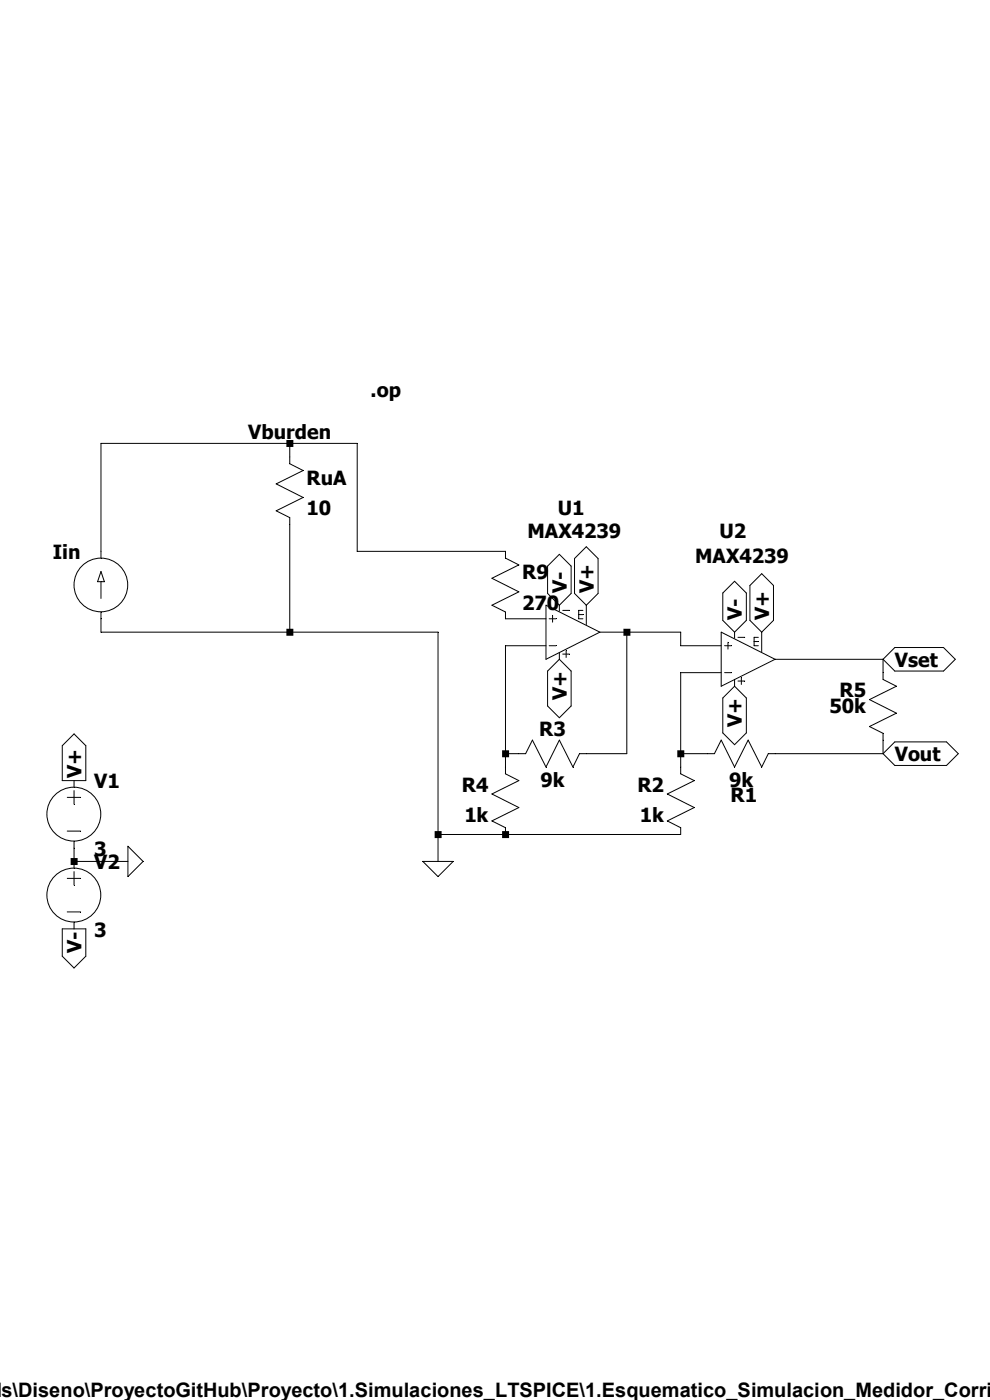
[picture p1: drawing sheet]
<svg xmlns="http://www.w3.org/2000/svg" width="210mm" height="297mm" viewBox="0 0 210 297" stroke-linecap="round" stroke-linejoin="round" font-family="sans-serif">
<g fill="none" stroke="#000" stroke-width=".21">
<path d="M61.5 94.1v4.3l2.8 1.4-5.7 2.9 5.7 2.8-5.7 2.9 2.9 1.4v24.3M21.4 118.4v-24.3h54.4v22.9h31.4v1.4l2.9 1.4-5.7 2.9 5.7 2.9-5.7 2.8 2.8 1.4v1.5h8.6M124.4 116l2.5 2.5v7.4l-2.5 2.5-2.5-2.5v-7.4zM21.4 121.2l.7 2.2h-1.4zM21.4 123.4v3.6M21.4 129.8v4.3h71.5v48.7M115.8 128.4l11.5 5.7-11.5 5.8zM115.8 137h-8.6v27.2l2.9 1.4-5.7 2.8 5.7 2.9-5.7 2.9 2.8 1.4v1.4M116.2 120.1l2.5-2.5 2.5 2.5v5.8l-2.5 2.5-2.5-2.5zM116.5 131.3h1.4M116.5 137h1.4M117.2 130.6v1.4"/>
<path d="M118.7 128.4v1.3M118.7 138.4v1.5M118.7 139.9l2.5 2.5v7.4l-2.5 2.5-2.5-2.5v-7.4zM119.4 129.5h1.4M119.4 138.8h1.4M120.1 138v1.5M122.8 130.4h.9M123.7 129.5h-.9v1.8h.9M124.4 128.4v4.1M127.3 134.1h17.1v2.9h8.6M133 134.1v25.8h-10.1l-1.4 2.8-2.8-5.7-2.9 5.7-2.9-5.7-1.4 2.9h-4.3M153 134.1l11.4 5.8-11.4 5.7z"/>
<path d="M153.3 125.8l2.5-2.5 2.5 2.5v5.8l-2.5 2.5-2.5-2.5zM153.7 137h1.5M154.4 136.3v1.4M155.8 134.1v1.3M156.5 135.2h1.5M160 136.1h.9M160.9 135.2h-.9v1.8h.9M161.6 134.1v4.2M161.6 121.7l2.5 2.5v7.4l-2.5 2.5-2.5-2.5v-7.4zM164.4 139.9h22.9M187.3 139.9v4.2l2.9 1.5-5.8 2.8 5.8 2.9-5.8 2.8 2.9 1.5v4.3M189.8 137.4h10.4l2.4 2.5-2.4 2.5h-10.4l-2.5-2.5z"/>
<path d="M15.7 155.7l2.5 2.5v7.4h-5v-7.4zM144.4 159.9h7.2l1.4-2.9 2.8 5.7 2.9-5.7 2.9 5.7 1.4-2.8h24.3M153 142.7h-8.6v21.5l2.9 1.4-5.7 2.8 5.7 2.9-5.7 2.9 2.8 1.4v1.4h-51.5M153.7 142.7h1.5M155.8 144.1v1.5M155.8 145.6l2.5 2.5v7.4l-2.5 2.5-2.5-2.5v-7.4zM156.5 144.5h1.5M157.3 143.8v1.4M189.8 157.4h11l2.5 2.5-2.5 2.5h-11l-2.5-2.5zM14.3 169.2h2.8M14.3 176.3h2.8M15.7 165.6v1.4"/>
<path d="M15.7 167.7v2.9M15.7 178.5v5.7M27.1 179.5l3.3 3.3-3.3 3.2zM13.2 197.1h5v5.8l-2.5 2.5-2.5-2.5zM14.3 186.4h2.8M14.3 193.5h2.8M15.7 184.9v2.8M15.7 195.6v1.5M15.7 182.8h11.4M89.7 182.8h6.4l-3.2 3.2z"/>
<circle cx="21.4" cy="124.1" r="5.7"/>
<circle cx="15.7" cy="172.7" r="5.7"/>
<circle cx="15.7" cy="189.9" r="5.7"/>
</g>
<g fill="#000">
<path d="M92.2 176.3h1.5v1.5h-1.5zM106.5 159.2h1.5v1.5h-1.5zM106.5 176.3h1.5v1.5h-1.5zM132.2 133.4h1.5v1.5h-1.5zM143.7 159.2h1.5v1.5h-1.5z" fill-rule="evenodd"/>
<path d="M15 182h1.5v1.5h-1.5zM60.7 93.3h1.5v1.5h-1.5zM60.7 133.4h1.5v1.5h-1.5z" fill-rule="evenodd"/>
</g>
<text font-size="4.2" x=".3" y="296.3">s\Diseno\ProyectoGitHub\Proyecto\1.Simulaciones_LTSPICE\1.Esquematico_Simulacion_Medidor_Corrie</text>
<g font-size="4.1">
<text x="78.6" y="84.3">.op</text>
<text x="52.7" y="93.2">Vburden</text>
<text x="65" y="102.9">RuA</text>
<text x="65" y="109.3">10</text>
<text x="118.3" y="109.3">U1</text>
<text x="11.2" y="118.6">Iin</text>
<text x="111.9" y="114.1">MAX4239</text>
<text x="147.4" y="119.5">MAX4239</text>
<text x="152.6" y="114.1">U2</text>
<text x="110.8" y="122.9">R9</text>
<text x="120.2" y="125.9" transform="rotate(-90 120.2 125.9)">V-</text>
<text x="125.9" y="125.9" transform="rotate(-90 125.9 125.9)">V+</text>
<text x="110.8" y="129.3">270</text>
<text x="157.4" y="131.6" transform="rotate(-90 157.4 131.6)">V-</text>
<text x="163.2" y="131.6" transform="rotate(-90 163.2 131.6)">V+</text>
<text x="189.8" y="141.5">Vset</text>
<text x="120.2" y="148.5" transform="rotate(-90 120.2 148.5)">V+</text>
<text x="178.1" y="148">R5</text>
<text x="157.4" y="154.3" transform="rotate(-90 157.4 154.3)">V+</text>
<text x="176" y="151.3">50k</text>
<text x="114.4" y="156.2">R3</text>
<text x="189.8" y="161.5">Vout</text>
<text x="17.3" y="165.1" transform="rotate(-90 17.3 165.1)">V+</text>
<text x="20" y="167.3">V1</text>
<text x="98" y="168">R4</text>
<text x="114.6" y="166.9">9k</text>
<text x="135.2" y="168">R2</text>
<text x="154.7" y="166.9">9k</text>
<text x="155" y="170.1">R1</text>
<text x="98.5" y="174.4">1k</text>
<text x="135.7" y="174.4">1k</text>
<text x="20" y="181.6">3</text>
<text x="20" y="184.4">V2</text>
<text x="17.3" y="202.2" transform="rotate(-90 17.3 202.2)">V-</text>
<text x="20" y="198.7">3</text>
</g>
</svg>
